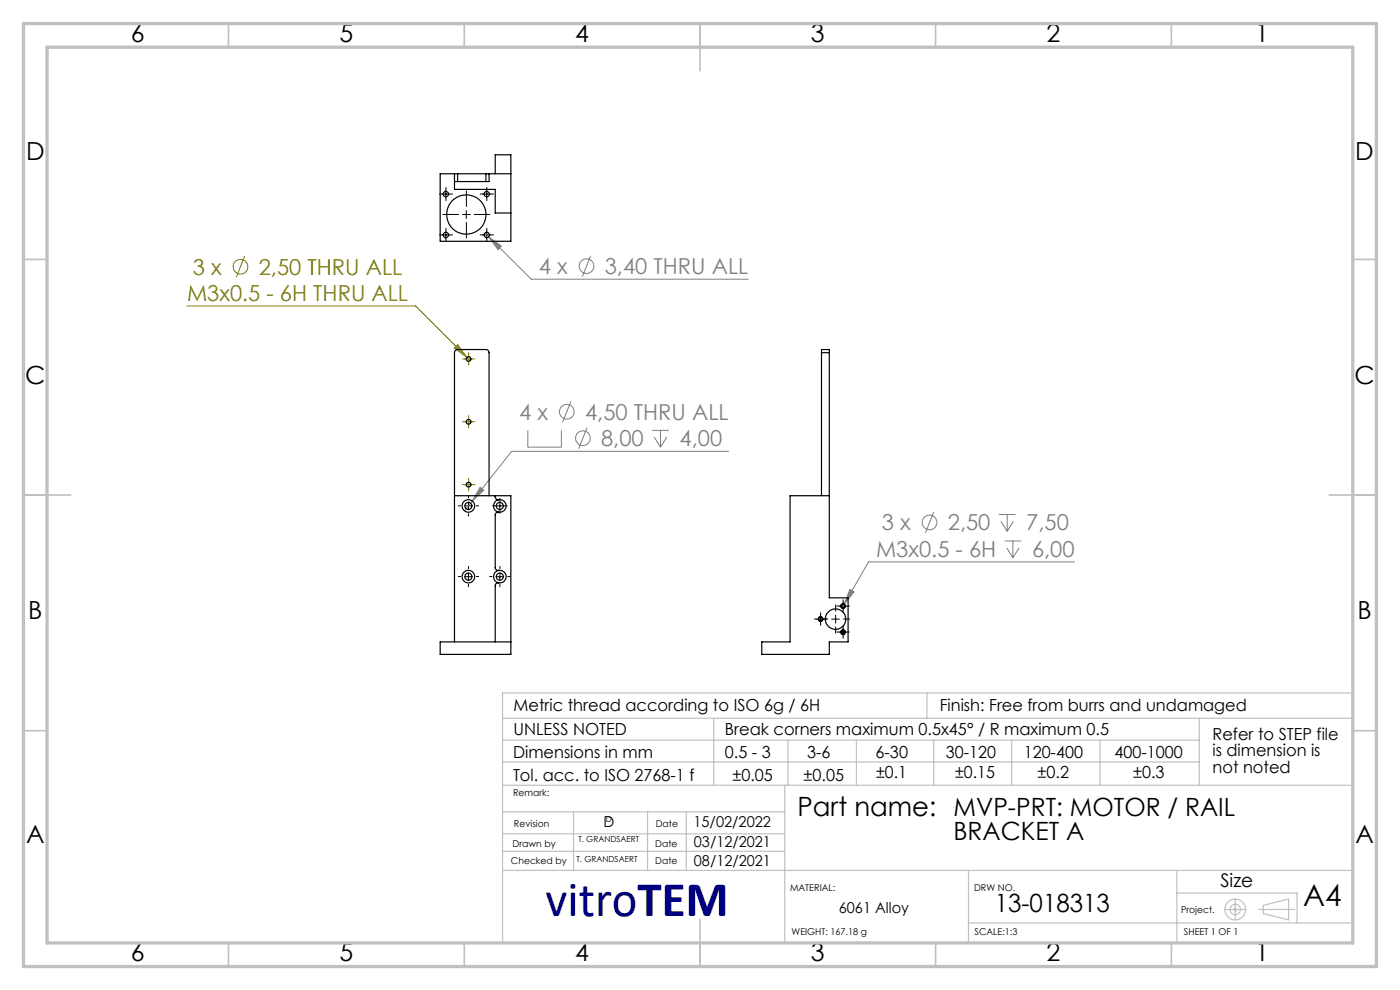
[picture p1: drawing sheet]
<svg xmlns="http://www.w3.org/2000/svg" width="297mm" height="210mm" viewBox="0 0 297 210" stroke-linecap="round" stroke-linejoin="round" font-family="sans-serif">
<g fill="none" stroke="#808080" stroke-width=".21">
<path d="M102.9 49.5l.7 .7M103.6 50.2l2.8 2-.7 .7zM103.6 50.2l9.1 9h46.1M125.3 54.2l-1.8 4.5M112 91.3v3.6h7.1v-3.6M121.1 85.1l-1.8 4.5M124.5 90.7l-1.7 4.5M138.3 91.3h3.6M138.8 92.7l1.3 2.2M140.1 91.3v3.6M141.5 92.7l-1.4 2.2M154.6 95.7h-46.1l-8.3 10.6"/>
<path d="M100.2 106.3l-1.7 2.1M101.8 103.4l.8 .6-2.4 2.3zM198.1 108.6l-1.8 4.5M211.9 109.1h3.5M212.3 110.6l1.4 2.1M213.1 114.8h3.6M213.6 116.2l1.3 2.1M213.7 109.1v3.6M214.9 114.8v3.5M215 110.6l-1.3 2.1M216.2 116.2l-1.3 2.1M228 119.2h-43.7l-5.2 9"/>
<path d="M179.1 128.2l-.5 .8M180.3 125l.9 .5-2.1 2.7z"/>
<circle cx="124.4" cy="56.5" r="1.55"/>
<circle cx="120.3" cy="87.3" r="1.55"/>
<circle cx="123.6" cy="93" r="1.56"/>
<circle cx="197.2" cy="110.8" r="1.55"/>
</g>
<g fill="none" stroke="#808000" stroke-width=".21">
<path d="M51.9 54.4l-1.8 4.4M39.7 64.9h48.5l11.6 11.6M96.3 73.8l.8-.7 2 2.7zM98.6 76.2h1.6M99.4 75.3v1.7M98.6 89.5h1.6M99.4 88.6v1.7M98.6 102.8h1.6M99.4 102v1.6"/>
<circle cx="51" cy="56.6" r="1.55"/>
</g>
<g fill="none" stroke="#c0c0c0" stroke-width=".25">
<path d="M106.6 152.4h180.1M106.7 157h147.7M151.4 152.4v14.2M167.1 157v9.6M181.7 157v9.6M196.6 147v5.4M198.1 157v9.6M214.6 157v9.6M233.4 157v9.6M254.4 152.4v14.2M286.7 147h-180.1v52.7M106.6 166.6h180.1"/>
<path d="M106.6 161.6h147.8M106.6 176.9h59.9M106.6 172.2h59.9M121.7 172.2v12.4M137.4 172.2v12.4M145.6 172.2v12.3M166.5 166.6v33.2M106.6 180.6h59.9M106.6 184.6h180.1M205.5 195.8h81.2M205.5 184.6v15.2M249.7 184.6v15.2"/>
<path d="M249.7 189.4h25.5v6.4M259.9 192.9h4.4M262 190.7v4.4M267.1 192.9h7.6M268 192l5.4-1.3v4.4l-5.4-1.3z"/>
<circle cx="262" cy="192.9" r=".27"/>
<circle cx="262" cy="192.9" r="2.21"/>
<circle cx="262" cy="192.9" r="1.11"/>
</g>
<g fill="none" stroke="#000" stroke-width=".21" stroke-dasharray="15.2 1.3 1.3 1.3">
<path d="M93.8 49.8h-.6M93.8 41.2h-.6M94.6 49v-.6M94.6 50.7v.5M94.6 40.3v-.5M94.6 42v.6M95.4 49.8h.6M95.4 41.2h.6M97.3 45.5h-3.4M98.9 43.8v-3.3M98.9 47.2v3.3M100.6 45.5h3.3"/>
<path d="M102.4 49.8h-.5M102.4 41.2h-.5M103.3 49v-.6M103.3 50.7v.5M103.3 40.3v-.5M103.3 42v.6M104.1 49.8h.6M104.1 41.2h.6M97.7 107.3h-.5M99.4 105.6v-.5M99.4 109v.5M101 107.3h.5"/>
<path d="M105.2 107.3h-.7M106 106.5v-.8M106 108.1v.8M106.9 107.3h.7M97.7 122.3h-.5M99.4 120.6v-.5M99.4 124v.5M101 122.3h.5M104.4 122.3h-.5M106 120.6v-.5M106 124v.5M107.7 122.3h.5"/>
<path d="M173.3 131.3h-.5M174.1 130.5v-.5M174.1 132.1v.5M174.9 131.3h.5M175.6 131.3h-1.3M177.3 129.6v-1.3M177.3 133v1.3M178 128.6h-.5M178 134.1h-.5M178.9 127.7v-.5M178.9 129.4v.5M178.9 133.2v-.5"/>
<path d="M178.9 134.9v.5M178.9 131.3h1.4M179.7 128.6h.5M179.7 134.1h.5"/>
</g>
<g fill="none" stroke="#000" stroke-width=".21">
<path d="M93.8 49.8h1.6M93.8 41.2h1.6M94.6 40.3v1.7M94.6 49v1.7M98.1 45.5h1.7M98.9 44.7v1.6M102.4 49.8h1.7M102.4 41.2h1.7M103.3 40.3v1.7M103.3 49v1.7M98.5 107.3h1.7M99.4 106.5v1.7"/>
<path d="M105.2 107.3h1.7M106 106.5v1.7M98.5 122.3h1.7M99.4 121.5v1.6M105.2 122.3h1.7M106 121.5v1.6M173.2 131.3h1.7M174.1 130.5v1.7M176.4 131.3h1.7M177.3 130.5v1.7M178 128.6h1.7M178 134.1h1.7"/>
<path d="M178.9 127.7v1.7M178.9 133.2v1.7"/>
</g>
<path d="M98.6 76.1h-.5M99.4 75.3v-.5M99.4 77v.5M100.2 76.1h.5M98.6 89.5h-.5M99.4 88.6v-.5M99.4 90.3v.5M100.2 89.5h.5M98.6 102.8h-.5M99.4 102v-.5M99.4 103.6v.5M100.2 102.8h.5" fill="none" stroke="#808000" stroke-width=".21" stroke-dasharray="15.2 1.3 1.3 1.3"/>
<g fill="none" stroke="#c0c0c0" stroke-width=".35">
<path d="M48.5 5v5M98.5 5v5M148.5 5v10M198.5 5v5M248.5 5v5M5 55h5M287 55h5M5 105h10M282 105h10M5 155h5M287 155h5M148.5 195v10"/>
<path d="M48.5 200v5M98.5 200v5M198.5 200v5M248.5 200v5"/>
</g>
<path d="M5 5h287v200h-287zM10 10h277v190h-277z" fill="none" stroke="#c0c0c0" stroke-width=".7"/>
<path d="M96.3 73.8l.8-.7 2 2.7z" fill="#808000"/>
<path d="M101.8 103.4l-1.6 2.9 2.4-2.3zM103.6 50.2l2.1 2.7 .7-.7zM180.3 125l-1.2 3.2 2.1-2.7z" fill="#808080"/>
<g fill="none" stroke="#000" stroke-width=".25">
<path d="M96.4 38.5h.7M96.4 36.9h.7M96.4 36.9h-3v14.3h15v-18.4h-3.3v4.1M96.4 36.9v3.3h8.7v5h3.3M97.1 38.5h6M97.1 36.9v1.6M97.1 36.9h6M103.1 36.9h.7M103.1 36.9v1.6M103.8 36.9v1.6h-.7M103.8 36.9h4.6M174.3 74.8v-.7h1.6v.7"/>
<path d="M174.3 74.8h1.6M174.3 74.8v30.4M175.9 74.8v52h4v9.4h-4v2.6h-14.3v-2.6h6v-31h8.3M96.4 105.2h12v33.6h-15v-2.6h15M103.8 105.2v-30.4a.73 .73 0 0 0-.7-.7h-6a.73 .73 0 0 0-.7 .7v61.4M105.1 105.2a.66 .66 0 0 0 .7 .8M105.8 108.6a.62 .62 0 0 0-.7 .7v11.1a.62 .62 0 0 0 .7 .6M105.8 106a1.34 1.34 0 0 1 1.6 1.3 1.34 1.34 0 0 1-1.6 1.3M105.8 106a1.35 1.35 0 0 0-1.1 1.3 1.35 1.35 0 0 0 1.1 1.3M105.8 121a1.34 1.34 0 0 1 1.6 1.3 1.34 1.34 0 0 1-1.6 1.3M105.8 123.6a.62 .62 0 0 0-.7 .7v11.9M105.8 121a1.35 1.35 0 0 0-1.1 1.3 1.35 1.35 0 0 0 1.1 1.3"/>
<circle cx="94.6" cy="41.2" r=".56"/>
<circle cx="94.6" cy="49.8" r=".57"/>
<circle cx="98.9" cy="45.5" r="4.2"/>
<circle cx="103.3" cy="41.2" r=".56"/>
<circle cx="103.3" cy="49.8" r=".57"/>
<circle cx="99.4" cy="76.1" r=".51"/>
<circle cx="99.4" cy="89.5" r=".51"/>
<circle cx="99.4" cy="107.3" r="1.32"/>
<circle cx="99.4" cy="107.3" r=".75"/>
<circle cx="99.4" cy="102.8" r=".51"/>
<circle cx="106" cy="107.3" r=".75"/>
<circle cx="99.4" cy="122.3" r="1.32"/>
<circle cx="99.4" cy="122.3" r=".75"/>
<circle cx="106" cy="122.3" r=".75"/>
<circle cx="174.1" cy="131.3" r=".42"/>
<circle cx="174.1" cy="131.3" r=".51"/>
<circle cx="177.3" cy="131.3" r="2.17"/>
<circle cx="178.8" cy="128.6" r=".51"/>
<circle cx="178.8" cy="134.1" r=".51"/>
<circle cx="178.9" cy="134.1" r=".42"/>
<circle cx="178.9" cy="128.6" r=".42"/>
</g>
<text font-size="10.6" fill="#000080" x="115.8" y="194.4">vitroTEM</text>
<text font-size="6.3" x="276.5" y="192.2">A4</text>
<text font-size="5.6" x="169.2" y="173.1">Part name: MVP-PRT: MOTOR / RAIL</text>
<g font-size="5.3">
<text x="27.8" y="8.9">6</text>
<text x="72" y="8.9">5</text>
<text x="122" y="8.9">4</text>
<text x="172" y="8.9">3</text>
<text x="222" y="8.9">2</text>
<text x="266.3" y="8.9">1</text>
<text x="5.5" y="33.9">D</text>
<text x="287.5" y="33.9">D</text>
<text x="5.3" y="81.4">C</text>
<text x="287.3" y="81.4">C</text>
<text x="6" y="131.4">B</text>
<text x="288" y="131.4">B</text>
<text x="5.5" y="178.9">A</text>
<text x="202.3" y="178.2">BRACKET A</text>
<text x="287.5" y="178.9">A</text>
<text x="211.1" y="193.5">13-018313</text>
<text x="27.8" y="203.9">6</text>
<text x="72" y="203.9">5</text>
<text x="122" y="203.9">4</text>
<text x="172" y="203.9">3</text>
<text x="222" y="203.9">2</text>
<text x="266.3" y="203.9">1</text>
</g>
<g font-size="4.7" fill="#808000">
<text x="40.9" y="58.3">3 x</text>
<text x="54.9" y="58.3">2,50 THRU ALL</text>
<text x="39.7" y="63.9">M3x0.5 - 6H THRU ALL</text>
</g>
<g font-size="4.7" fill="#808080">
<text x="114.3" y="58.1">4 x</text>
<text x="128.3" y="58.1">3,40 THRU ALL</text>
<text x="110.1" y="89">4 x</text>
<text x="124.1" y="89">4,50 THRU ALL</text>
<text x="127.5" y="94.6">8,00</text>
<text x="144.2" y="94.6">4,00</text>
<text x="187.1" y="112.5">3 x</text>
<text x="201.1" y="112.5">2,50</text>
<text x="217.7" y="112.5">7,50</text>
<text x="185.9" y="118.1">M3x0.5 - 6H</text>
<text x="218.9" y="118.1">6,00</text>
</g>
<text font-size="4" x="258.9" y="188.1">Size</text>
<g font-size="3.5">
<text x="108.9" y="156">UNLESS NOTED</text>
<text x="108.9" y="150.8">Metric thread according to ISO 6g / 6H</text>
<text x="153.8" y="156">Break corners maximum 0.5x45° / R maximum 0.5</text>
<text x="199.3" y="150.8">Finish: Free from burrs and undamaged</text>
<text x="108.8" y="160.7">Dimensions in mm</text>
<text x="153.8" y="160.7">0.5 - 3</text>
<text x="171.2" y="160.7">3-6</text>
<text x="185.7" y="160.7">6-30</text>
<text x="200.6" y="160.7">30-120</text>
<text x="217.2" y="160.7">120-400</text>
<text x="236.5" y="160.7">400-1000</text>
<text x="257.2" y="156.9">Refer to STEP file</text>
<text x="257.2" y="160.4">is dimension is</text>
<text x="108.8" y="165.6">Tol. acc. to ISO 2768-1 f</text>
<text x="155.4" y="165.6">±0.05</text>
<text x="170.5" y="165.6">±0.05</text>
<text x="185.9" y="165">±0.1</text>
<text x="202.6" y="165">±0.15</text>
<text x="220.1" y="165">±0.2</text>
<text x="240.4" y="165">±0.3</text>
<text x="257.2" y="163.9">not noted</text>
</g>
<g font-size="3.2">
<text x="128" y="175.5">D</text>
<text x="147.1" y="175.5">15/02/2022</text>
<text x="147.2" y="179.7">03/12/2021</text>
<text x="147.2" y="183.7">08/12/2021</text>
<text x="178" y="193.6">6061 Alloy</text>
</g>
<g font-size="2">
<text x="108.8" y="168.9">Remark:</text>
<text x="108.7" y="179.6">Drawn by</text>
<text x="109" y="175.5">Revision</text>
<text x="139" y="179.6">Date</text>
<text x="139.1" y="175.5">Date</text>
<text x="108.4" y="183.2">Checked by</text>
<text x="139" y="183.2">Date</text>
<text x="167.6" y="189">MATERIAL:</text>
<text x="206.6" y="189">DRW NO.</text>
<text x="250.6" y="193.6">Project.</text>
<text x="167.9" y="198.4">WEIGHT: 167.18 g</text>
<text x="206.8" y="198.4">SCALE:1:3</text>
<text x="251.2" y="198.4">SHEET 1 OF 1</text>
</g>
<g font-size="1.8">
<text x="122.7" y="178.6">T. GRANDSAERT</text>
<text x="128.5" y="174.4">D</text>
<text x="122.3" y="182.8">T. GRANDSAERT</text>
</g>
</svg>
